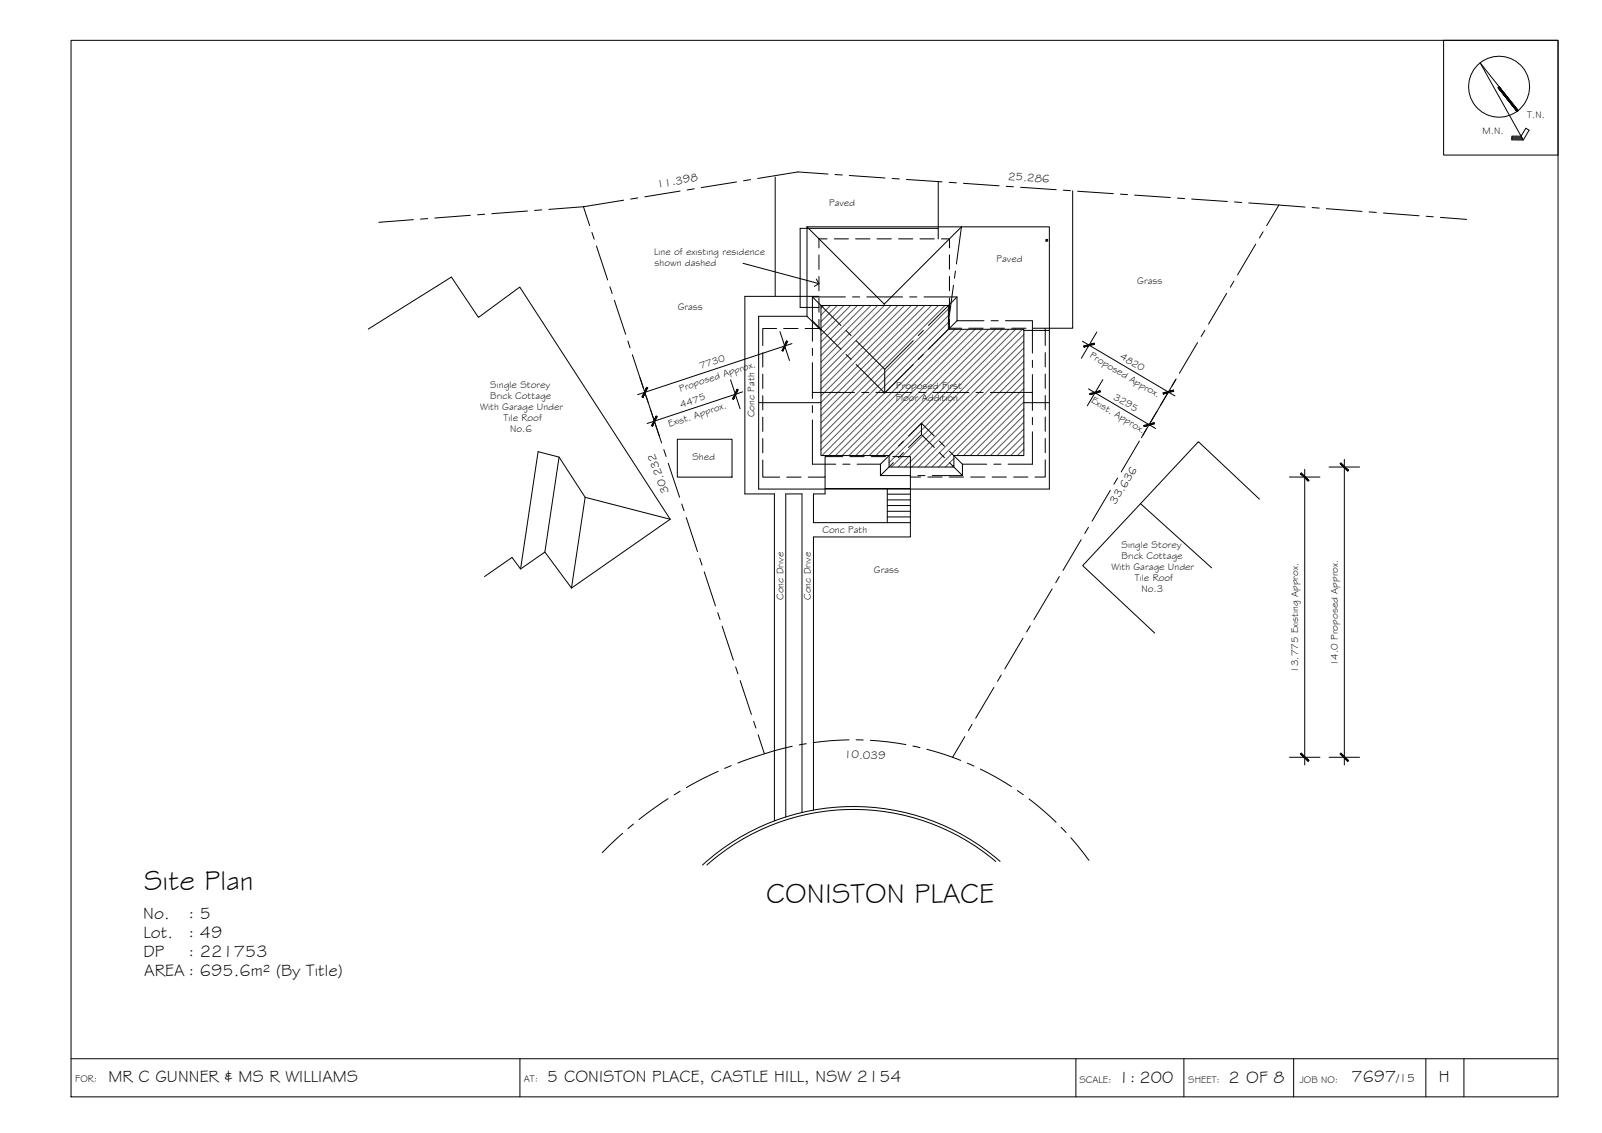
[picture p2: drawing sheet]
<svg xmlns="http://www.w3.org/2000/svg" width="420mm" height="297mm" viewBox="0 0 420 297" stroke-linecap="round" stroke-linejoin="round" font-family="sans-serif">
<g fill="none" stroke="#000" stroke-width=".26">
<path d="M18.6 10.6h390v277h-390zM378.6 10.6h30v30.1h-30zM392.9 23l5 6.2M396.5 36.4l2.9 .1M396.5 36.2h2.7M396.5 35.9l2.6 .1M398.2 29l-10-12.5 11.3 20.2 1.5-2.6-.8-.5-1.3 2.1h-2.4v1h3M108.4 57.6l-9.1 .7M112.1 57.3l-1.8 .1M123.4 56.4l-9.4 .8M127.1 56.2l-1.8 .1M138.3 55.3l-9.3 .7"/>
<path d="M142.1 55l-1.9 .2M153 54.2l-9.1 .7M153 54.2l1.7 5M163.6 52.5l-10.6 1.7M167.3 51.9l-1.9 .3M178.4 50.1l-9.3 1.5M182.1 49.5l-1.9 .3M193.2 47.7l-9.3 1.5M196.9 47.1l-1.9 .3M203.3 46.4v31.3M211.7 59.5l20.2 20.2 20.3-20.2M211.7 59.5h40.5"/>
<path d="M211.7 59.5v23.4M217.2 45.6l-7.9-.5-10.6 1.7M219 45.8l1.9 .1M222.8 46l9.3 .7M234 46.8l1.9 .1M237.7 47l9.4 .7M246.1 59.9h-36.2v20.7h4.9M246.1 47.6v15M248.9 47.8l1.9 .1M252.2 59.5h23v27.1h-6.7M252.2 59.5l-1.4 9.7M252.7 48.1l9.4 .6"/>
<path d="M263.9 48.8l1.9 .2M267.7 49.1l9.3 .6M278.9 49.9l1.9 .1M281.3 50v36.1h-7.2M282.6 50.1l9.4 .7M293.8 50.9l1.9 .1M297.6 51.2l9.3 .6M308.8 51.9l1.9 .2M312.6 52.2l9.3 .6M323.8 53l1.9 .1M327.5 53.2l7.9 .6M335.4 53.8l-3.2 5.4"/>
<path d="M335.4 53.8l6.9 .5M344.1 54.4l1.9 .2M347.9 54.7l9.3 .7M359.1 55.6l1.9 .1M362.8 55.9l9.4 .7M374 56.7l1.9 .1M377.8 57l6.8 .5M155.2 60.9l.6 1.8M156.4 64.5l3 8.9M160 75.2l.6 1.8M161.1 78.7l3 8.9M194.9 69l19.9 5.4"/>
<path d="M213.1 77.8v11.7M213.1 77.8h8.6M213.1 77.8l7.5 7.5M214.1 73.1l.7 1.3-1.2 .7M214.8 66.9v3.7M214.8 72.5v3.7M214.8 78.1v3.8M214.8 77.7h-19.4v51.8h7.7v85.7M216.9 62.6h-2.1v2.4M218.8 62.6h3.7M223.6 77.8h1.9M224.4 62.6h3.8"/>
<path d="M227.3 77.8h9.4M230 62.6h3.8M231.9 79.7v.4M235.7 62.6h3.7M238.6 77.8h1.9M241.3 62.6h3.7M242.3 77.8h8.7v6.3M246.9 62.6h2.1v2.4M249 66.8v3.8M249 72.5v3.7M249 78.1v3.7M250.1 74.8l-1.4 9.7"/>
<path d="M250.6 71.1l-.3 1.8M251 77.8l-7.5 7.5M274.3 62.8h.5v.4h-.5zM321.7 76.9l-4.7 8.1M323.6 73.7l-.9 1.6M329.3 64l-4.7 8.1M331.3 60.8l-1 1.6M96.6 86.3l21.8-13.7 7.1 10.6 10.8-7.9 39.5 60.8M164.7 89.4l.6 1.8M165.8 93l7.7 23.1M191.6 99.6l2.5 7.6M200.1 92.5v3.7"/>
<path d="M200.1 98.1v3.7M203.7 86.1h-3.6v4.5M204.6 86.9l2.5 7.6M205.5 86.1h3.8M207.7 90.1l-40.5 13.4M211.7 82.9h-12.7v45.3h76.2v-41.6M211.7 82.9l3.6 3.7M213.1 91.3v1.9M213.1 95.1v9.4M213.1 84.1l7.5 7.5M214.8 83.7v2.4h-3.6M215.3 80.1h33.4v6.2h19.8v33.1h-18.3v3h-17v-3h-17.9z"/>
<path d="M221.9 86.6l1.3 1.4M221.9 92.9l1.3 1.3M224.5 89.3l7.5 7.5M224.5 95.6l7.5 7.5M239.5 95.6l-7.5 7.5v-6.3M239.5 89.3l-7.5 7.5M242.2 86.6l-1.4 1.4M242.2 92.9l-1.4 1.3M249 83.7v2.4h3.2M251 84.1h7.1M251 84.1l-7.5 7.5M254.1 86.1h3.7"/>
<path d="M259.7 86.1h3.7M259.9 84.1h1.9M263.7 84.1h7.1v8.5M265.3 86.1h3.8M270.8 94.5v1.8M270.8 98.2v9.4M271 86.1h3.1v4.5M274.1 92.4v3.8M274.1 98.1v3.7M283.9 89.5l24.3 14.3M287.7 87.1l-4.1 6.8M289.2 99.5l-4 6.9"/>
<path d="M308.4 99.5l-1 1.6M308.5 99.3l-4.1 6.9M314.1 89.8l-4.8 8.1M316 86.6l-1 1.6M146.6 119.8l-3.7 24.9M169.4 103.7l.6 1.7M174.1 117.9l.6 1.8M177.6 115.2h14.4v9.9h-14.4zM194.8 102.7l-25.1 8.3M199 105.6h16.3M200.1 103.7v3.8M200.1 109.4v3.7"/>
<path d="M200.1 115v3.7M213.1 110.1v11.6h6.1M213.1 106.3v1.9M213.1 102.9h11M221 119.7h-4.6v5.4h-4.4M222.9 119.7h3.7M226 102.9h1.9M228.5 119.7h3.8M229.7 102.9h9.4M234.2 119.7h4.6v5.4h2.7M234.3 118.3l-3.4 3.4M236.9 118.7l-1.3 1.3"/>
<path d="M236.9 115.6l-1.3 1.4M241 102.9h1.9M241.7 113.9l-3.4 3.4M241.7 110.9l-3.4 3.4M241.7 113.9l3.4 3.4M241.7 110.9l3.4 3.4M241.7 110.9v3M244.7 102.9h9.4M246.4 118.7l1.3 1.3M246.4 115.6l1.3 1.4M249 118.3l3.4 3.4M256 102.9h1.9"/>
<path d="M259.7 102.9h11.1M268.5 105.6h6.7M270.8 113.2v8.5h-6.4M270.8 109.4v1.9M274.1 103.7v3.7M274.1 109.3v3.8M274.1 114.9v3.8M285.5 102l17.6 10.3M298.8 115.6l-4.7 8.1M300.7 112.4l-.9 1.6M306.5 102.7l-7.2 12.1M153.5 130.4l-6.9-10.6-5.5-1.4-4.6 30.8"/>
<path d="M175.3 121.5l2.9 8.9M175.8 136.1l-22.3-5.7-3.6 23.8M175.8 136.1l-25.9 18.1M178.8 132.1l.6 1.8M180 135.7l2.9 8.9M200.1 120.6v4.5h4.4M206.3 125.1h3.8M216.4 125.1v3h22.4M216.4 128.1v1.4h-3.1v7.5h19.4M221.1 121.7h1.8M224.8 121.7h6.1M230.9 124.7h8"/>
<path d="M230.9 121.7v3M232.7 135.5h6.1M232.7 134h6.1M232.7 132.5h6.1M232.7 131.1h6.1M232.7 129.6h6.1M232.7 128.1v8.9M234.3 121.3l-3.4 3.4M238.8 125.1v11.9h-6.1M238.8 137v3.8h-25.5v71.6M240.7 124.7h1.9M243.3 125.1h3.8"/>
<path d="M244.5 124.7h7.9M248.9 125.1h3.8M249 121.3l3.4 3.4M252.4 121.7h6.4M252.4 121.7v3M254.6 125.1h3.7M260.2 125.1h3.8M260.7 121.7h1.8M265.8 125.1h3.8M274.1 120.6v4.5h-2.7M285.5 138.3l-1 1.6M291.2 128.6l-4.8 8"/>
<path d="M293.1 125.3l-1 1.7M299.1 132.1l18.7 16.8M330.3 130.9l-16-15.1-30.3 32.5 18.9 17.7M338.2 125.1h8M342.2 123.1v77.4M348.6 122.4h8M352.6 120.4v80.1M127.1 151.2l7.2-5.1 2.2 3.1 6.4-4.5 7 9.5M183.5 146.4l.6 1.8M184.7 149.9l2.9 8.9M275.9 154.4l-4.7 8.1M277.8 151.2l-.9 1.6"/>
<path d="M283.6 141.5l-4.8 8.1M188.2 160.6l.6 1.8M189.4 164.2l2.9 8.9M192.9 174.9l.6 1.7M194.1 178.4l3 8.9M262.6 177l-1 1.6M268.3 167.3l-4.8 8.1M270.2 164.1l-1 1.6M197.7 189.1l.6 1.8M198.8 192.7l1.7 4.9M207.8 195.7l-7.3 1.9-7 2.4M211.5 195l-1.9 .3"/>
<path d="M222.7 194l-5 .2-4.4 .5M224.5 194h1.9M228.3 194.1l4.5 .4 4.8 .7M239.4 195.6l1.9 .4M243.1 196.4l4.5 1.4 4.4 1.6M253 193.1l-3.2 5.4M254.9 189.9l-.9 1.6M260.7 180.2l-4.8 8.1M338.2 198.5h8M348.6 198.5h8M163.3 218.5l-5.3 5M166.1 216l-1.4 1.2"/>
<path d="M175.2 209.4l-7.6 5.5M178.4 207.4l-1.6 1M188.3 202.2l-4.3 2.1-4 2.2M191.8 200.7l-1.7 .8M210.3 213v-83.5h-4.2v84.7M253.7 200.1l1.7 .7M257.1 201.6l4.3 2.2 3.9 2.4M266.8 207.3l1.6 1.1M269.9 209.5l3.8 3.1 3.3 3M278.3 216.9l1.3 1.4M280.9 219.6l4.7 5.9M261.2 225.8a57.9 57.9 0 0 0-75.8 1"/>
<path d="M262.3 225.8a58.7 58.7 0 0 0-78.1 1M18.6 277.6h390M136.4 277.6v10M282.2 277.6v10M310.5 277.6v10M339.3 277.6v10M374 277.6v10M383.9 277.6v10"/>
<circle cx="393.2" cy="22.7" r="8"/>
</g>
<g fill="#000" stroke="#000" stroke-width=".26">
<path d="M393.2 22.8l5 6.2-.3 .2zM393.2 22.8l5 6.2z"/>
<path d="M392.9 23l5 6.2-4.7-6.4zM392.9 23l5 6.2z"/>
<path d="M206.3 89.4l-1.3 2.5 .3 .1zM206.3 89.4l.3 .1-1.3 2.5z"/>
<path d="M284.3 91l2.7-.7v-.3zM284.2 90.7l2.8-.7-2.7 1z"/>
<path d="M169.6 101.5l-1 2.7 1.3-2.5zM169.6 101.5l-1 2.7-.3-.2z"/>
<path d="M172.1 109.1l-1 2.6 1.3-2.5zM172.1 109.1l-1 2.6-.3-.1z"/>
<path d="M193.4 102l-1.3 2.6 .2 .1zM193.4 102l.2 .2-1.3 2.5z"/>
<path d="M285.8 103.2l.1 .3 2.6-1zM285.9 103.5l2.6-1 .1 .3z"/>
<path d="M300 111.8l2.8-.7-.1-.3zM300 111.5l2.7-.7-2.7 1z"/>
<path d="M305 103l.1 .3 2.7-1zM305.1 103.3l2.7-1v.3z"/>
<path d="M341.1 124.2l2 2 .2-.2zM341.1 124.2l.2-.2 2 2z"/>
<path d="M351.5 121.6l2 1.9 .2-.2zM351.5 121.6l.2-.3 2 2z"/>
<path d="M341.3 197.4l-.2 .2 2.2 1.8zM341.1 197.6l2.2 1.8-.2 .2z"/>
<path d="M351.7 197.4l-.2 .2 2.2 1.8zM351.5 197.6l2.2 1.8-.2 .2z"/>
</g>
<g fill="none" stroke="#545454" stroke-width=".26">
<path d="M216 80.1l-.7 .7M217.8 80.1l-2.5 2.5M219.6 80.1l-4.3 4.2M221.3 80.1l-6 6M223.1 80.1l-7.8 7.8M224.9 80.1l-9.6 9.6M226.6 80.1l-11.3 11.3M228.4 80.1l-13.1 13.1M230.2 80.1l-14.9 14.8M232 80.1l-16.7 16.6M233.7 80.1l-18.4 18.4M235.5 80.1l-20.2 20.2"/>
<path d="M237.2 80.1l-21.9 21.9M239 80.1l-23.7 23.7M240.8 80.1l-25.5 25.5M242.6 80.1l-27.3 27.2M244.3 80.1l-29 29M246.1 80.1l-30.8 30.8M247.8 80.1l-32.5 32.5M248.7 81l-33.4 33.4M248.7 82.7l-33.4 33.5M248.7 84.5l-33.4 33.4M248.7 86.3l-33.1 33.1M250.5 86.3l-33.2 33.1"/>
<path d="M252.2 86.3l-33.1 33.1M254 86.3l-33.1 33.1M255.7 86.3l-33.1 33.1M257.5 86.3l-33.1 33.1M259.3 86.3l-33.1 33.1M261.1 86.3l-33.1 33.1M262.8 86.3l-33.1 33.1M264.6 86.3l-33.1 33.1M266.3 86.3l-33.1 33.2M268.1 86.3l-34.9 35M268.5 87.7l-34.7 34.7M268.5 89.5l-33 32.9"/>
<path d="M268.5 91.2l-31.2 31.2M268.5 93l-29.4 29.4M268.5 94.8l-27.6 27.6M268.5 96.6l-25.9 25.8M268.5 98.3l-24.1 24.1M268.5 100.1l-22.3 22.3M268.5 101.8l-17.6 17.6M268.5 103.6l-15.8 15.8M268.5 105.4l-14 14M268.5 107.2l-12.3 12.2M268.5 108.9l-10.5 10.5M268.5 110.7l-8.7 8.7"/>
<path d="M268.5 112.5l-7 6.9M268.5 114.2l-5.2 5.2M268.5 116l-3.4 3.4M268.5 117.8l-1.7 1.6M250.2 120.2l-2.3 2.2M250.2 122l-.5 .4"/>
</g>
<g font-size="7.5">
<text x="37.8" y="233.3">Site Plan</text>
<text x="201" y="236.8">CONISTON PLACE</text>
</g>
<g font-size="4.5">
<text x="37.6" y="240.8">No.</text>
<text x="37.6" y="245.8">Lot.</text>
<text x="49.4" y="240.8">: 5</text>
<text x="49.4" y="245.8">: 49</text>
<text x="37.6" y="250.9">DP</text>
<text x="49.4" y="250.9">: 221753</text>
<text x="37.8" y="255.9">AREA : 695.6m² (By Title)</text>
<text x="28.4" y="283.6">MR C GUNNER &amp; MS R WILLIAMS</text>
<text x="143.5" y="283.6">5 CONISTON PLACE, CASTLE HILL, NSW 2154</text>
<text x="293.4" y="283.9">1: 200</text>
<text x="322.2" y="283.9">2 OF 8</text>
<text x="354.4" y="283.8">7697</text>
<text x="377.4" y="283.7">H</text>
</g>
<text font-size="3.2" x="366.2" y="283.8">/15</text>
<g font-size="3">
<text x="264.4" y="47.1" transform="rotate(4 264.4 47.1)">25.286</text>
<text x="172.5" y="49.2" transform="rotate(-10 172.5 49.2)">11.398</text>
<text x="175.5" y="129" transform="rotate(-111 175.5 129)">30.232</text>
<text x="292.6" y="132.3" transform="rotate(-58 292.6 132.3)">33.636</text>
<text x="221.4" y="198.8" transform="rotate(1 221.4 198.8)">10.039</text>
</g>
<g font-size="2.6">
<text x="388.8" y="35">M.N.</text>
<text x="400.5" y="30.8">T.N.</text>
<text x="217.5" y="54.1">Paved</text>
<text x="171.6" y="66.9">Line of existing residence</text>
<text x="171.7" y="69.8">shown dashed</text>
<text x="261.4" y="68.7">Paved</text>
<text x="298.3" y="74.5">Grass</text>
<text x="177.8" y="81.3">Grass</text>
<text x="285.7" y="93.7" transform="rotate(31 285.7 93.7)">Proposed Approx.</text>
<text x="293.6" y="94" transform="rotate(31 293.6 94)">4820</text>
<text x="128.6" y="101.6">Single Storey</text>
<text x="183.8" y="96.8" transform="rotate(-18 183.8 96.8)">7730</text>
<text x="125.9" y="107.5">With Garage Under</text>
<text x="128.6" y="104.5">Brick Cottage</text>
<text x="178.4" y="102.7" transform="rotate(-18 178.4 102.7)">Proposed Approx.</text>
<text x="178.7" y="106.9" transform="rotate(-18 178.7 106.9)">4475</text>
<text x="235" y="105">Floor Addition</text>
<text x="235" y="102.1">Proposed First</text>
<text x="286.1" y="105.5" transform="rotate(31 286.1 105.5)">Exist. Approx.</text>
<text x="291.9" y="104.5" transform="rotate(31 291.9 104.5)">3295</text>
<text x="132.1" y="110.4">Tile Roof</text>
<text x="133.8" y="113.3">No.6</text>
<text x="175.6" y="112" transform="rotate(-18 175.6 112)">Exist. Approx.</text>
<text x="197.9" y="109.4" transform="rotate(-90 197.9 109.4)">Conc Path</text>
<text x="181.6" y="120.7">Shed</text>
<text x="215.7" y="139.8">Conc Path</text>
<text x="294.2" y="143.6">Single Storey</text>
<text x="291.5" y="149.5">With Garage Under</text>
<text x="294.2" y="146.6">Brick Cottage</text>
<text x="229.2" y="150.1">Grass</text>
<text x="297.6" y="152.4">Tile Roof</text>
<text x="299.4" y="155.3">No.3</text>
<text x="205.5" y="157.3" transform="rotate(-90 205.5 157.3)">Conc Drive</text>
<text x="212.7" y="157.3" transform="rotate(-90 212.7 157.3)">Conc Drive</text>
<text x="340.5" y="176.4" transform="rotate(-90 340.5 176.4)">13.775 Existing Approx.</text>
<text x="350.9" y="174.7" transform="rotate(-90 350.9 174.7)">14.0 Proposed Approx.</text>
<text x="19.8" y="283.8">FOR:</text>
<text x="137.4" y="283.6">AT:</text>
<text x="283.1" y="283.9">SCALE:</text>
<text x="311.6" y="283.9">SHEET:</text>
<text x="340.9" y="283.9">JOB NO:</text>
</g>
</svg>
